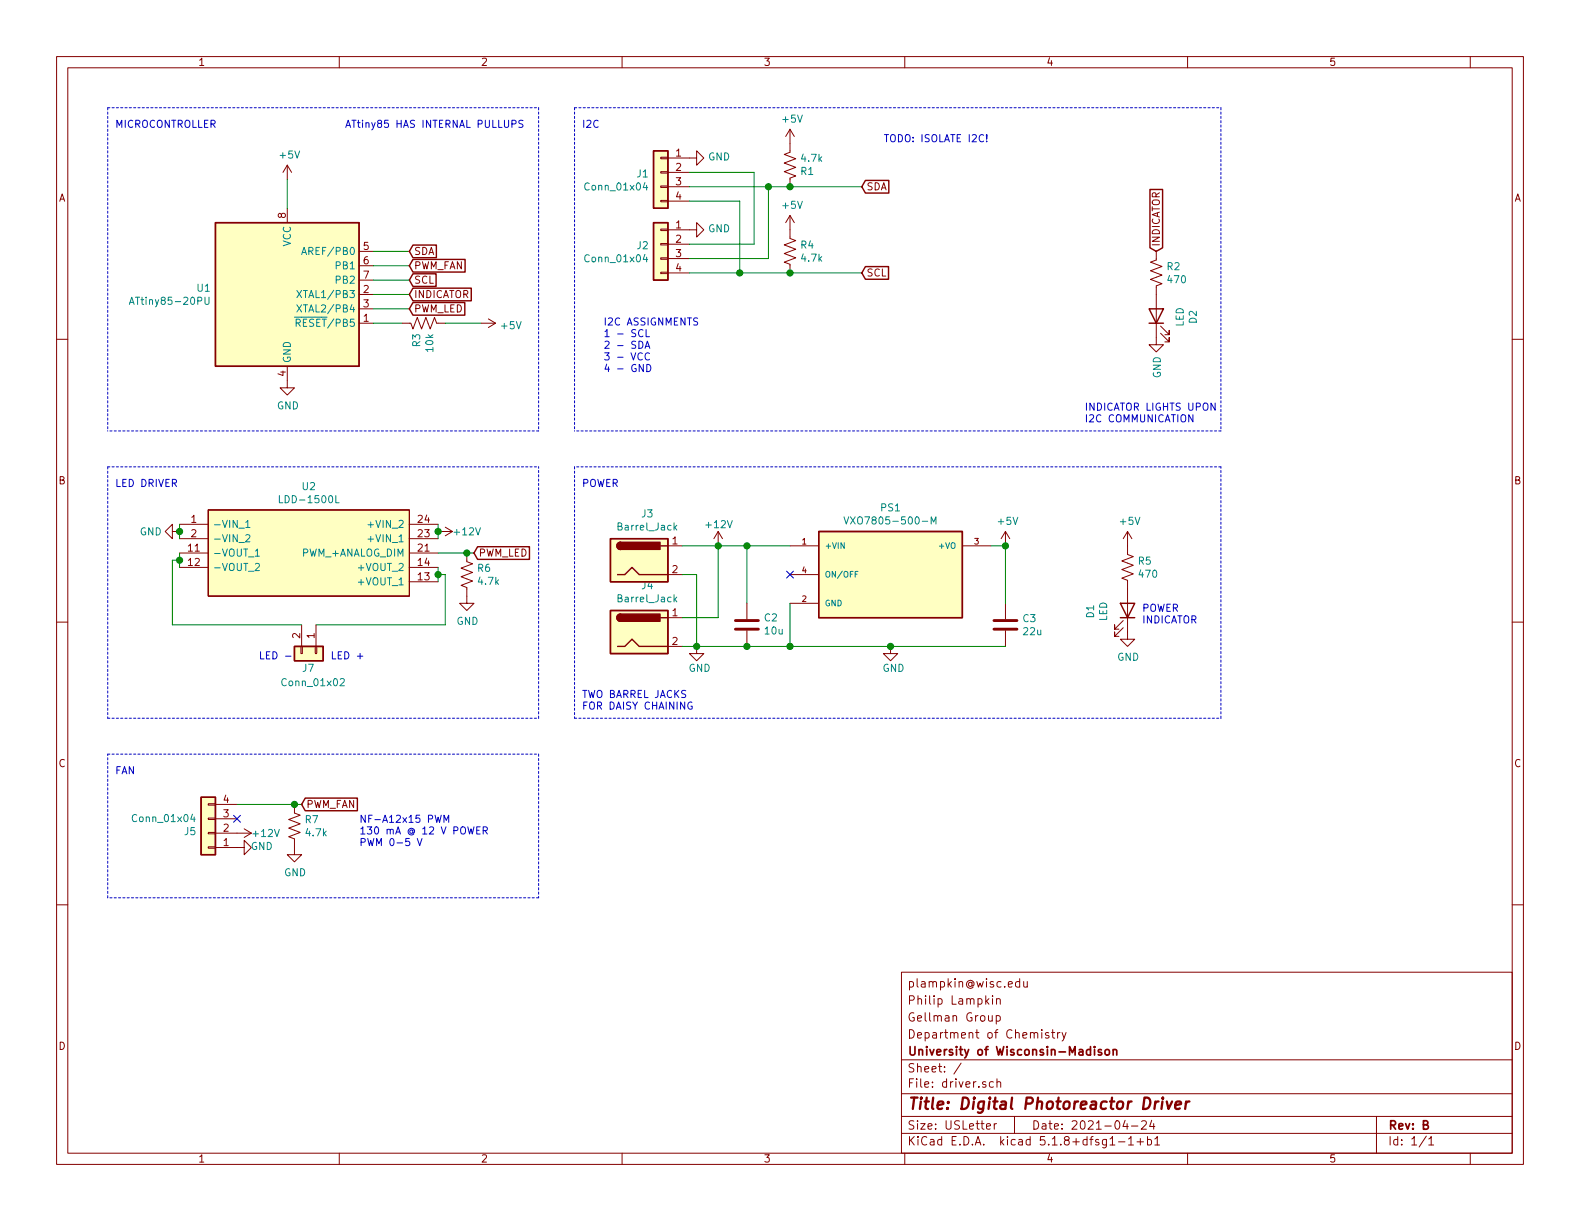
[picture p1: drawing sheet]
EESchema Schematic File Version 4
EELAYER 30 0
EELAYER END
$Descr USLetter 11000 8500
encoding utf-8
Sheet 1 1
Title "Digital Photoreactor Driver"
Date "2021-04-24"
Rev "B"
Comp "University of Wisconsin-Madison"
Comment1 "Department of Chemistry"
Comment2 "Gellman Group"
Comment3 "Philip Lampkin"
Comment4 "plampkin@wisc.edu"
$EndDescr
$Comp
L Connector:Barrel_Jack J3
U 1 1
P 4450 3900
F 0 "J3" H 4507 4225 50  0000 C CNN
F 1 "Barrel_Jack" H 4507 4134 50  0000 C CNN
F 2 "Connector_BarrelJack:BarrelJack_Horizontal" H 4500 3860 50  0001 C CNN
F 3 "~" H 4500 3860 50  0001 C CNN
	1    4450 3900
	1    0    0    -1  
$EndComp
$Comp
L power:+12V #PWR012
U 1 1
P 5000 3800
F 0 "#PWR012" H 5000 3650 50  0001 C CNN
F 1 "+12V" H 4900 3950 50  0000 L CNN
F 2 "" H 5000 3800 50  0001 C CNN
F 3 "" H 5000 3800 50  0001 C CNN
	1    5000 3800
	1    0    0    -1  
$EndComp
$Comp
L power:GND #PWR020
U 1 1
P 1650 5900
F 0 "#PWR020" H 1650 5650 50  0001 C CNN
F 1 "GND" V 1655 5727 50  0000 C CNN
F 2 "" H 1650 5900 50  0001 C CNN
F 3 "" H 1650 5900 50  0001 C CNN
	1    1650 5900
	0    -1   -1   0   
$EndComp
$Comp
L power:GND #PWR018
U 1 1
P 4850 4500
F 0 "#PWR018" H 4850 4250 50  0001 C CNN
F 1 "GND" H 4950 4350 50  0000 R CNN
F 2 "" H 4850 4500 50  0001 C CNN
F 3 "" H 4850 4500 50  0001 C CNN
	1    4850 4500
	1    0    0    -1  
$EndComp
$Comp
L power:+12V #PWR021
U 1 1
P 1650 5800
F 0 "#PWR021" H 1650 5650 50  0001 C CNN
F 1 "+12V" V 1650 6000 50  0000 C CNN
F 2 "" H 1650 5800 50  0001 C CNN
F 3 "" H 1650 5800 50  0001 C CNN
	1    1650 5800
	0    1    1    0   
$EndComp
$Comp
L power:GND #PWR011
U 1 1
P 2000 2650
F 0 "#PWR011" H 2000 2400 50  0001 C CNN
F 1 "GND" H 2005 2477 50  0000 C CNN
F 2 "" H 2000 2650 50  0001 C CNN
F 3 "" H 2000 2650 50  0001 C CNN
	1    2000 2650
	1    0    0    -1  
$EndComp
$Comp
L power:+5V #PWR06
U 1 1
P 2000 1250
F 0 "#PWR06" H 2000 1100 50  0001 C CNN
F 1 "+5V" H 2015 1423 50  0000 C CNN
F 2 "" H 2000 1250 50  0001 C CNN
F 3 "" H 2000 1250 50  0001 C CNN
	1    2000 1250
	1    0    0    -1  
$EndComp
Wire Wire Line
	2600 2250 2800 2250
Wire Wire Line
	3100 2250 3350 2250
$Comp
L power:+5V #PWR09
U 1 1
P 3350 2250
F 0 "#PWR09" H 3350 2100 50  0001 C CNN
F 1 "+5V" V 3365 2378 50  0000 L CNN
F 2 "" H 3350 2250 50  0001 C CNN
F 3 "" H 3350 2250 50  0001 C CNN
	1    3350 2250
	0    1    1    0   
$EndComp
$Comp
L Connector_Generic:Conn_01x04 J1
U 1 1
P 4600 1200
F 0 "J1" H 4680 1192 50  0000 L CNN
F 1 "Conn_01x04" H 4680 1101 50  0000 L CNN
F 2 "Connector_JST:JST_PH_S4B-PH-K_1x04_P2.00mm_Horizontal" H 4600 1200 50  0001 C CNN
F 3 "~" H 4600 1200 50  0001 C CNN
	1    4600 1200
	-1   0    0    -1  
$EndComp
Text GLabel 6000 1900 2    50   Input ~ 0
SCL
Wire Wire Line
	2600 1950 2850 1950
Wire Wire Line
	2600 1750 2850 1750
Text GLabel 2850 1750 2    50   Input ~ 0
SDA
Text GLabel 2100 5600 2    50   Input ~ 0
PWM_FAN
Text GLabel 2850 1950 2    50   Input ~ 0
SCL
Wire Wire Line
	2600 1850 2850 1850
Text GLabel 2850 1850 2    50   Input ~ 0
PWM_FAN
Wire Wire Line
	2600 2150 2850 2150
Text GLabel 2850 2150 2    50   Input ~ 0
PWM_LED
$Comp
L Connector_Generic:Conn_01x04 J5
U 1 1
P 1450 5800
F 0 "J5" H 1530 5792 50  0000 L CNN
F 1 "Conn_01x04" H 1530 5701 50  0000 L CNN
F 2 "Connector_PinHeader_2.54mm:PinHeader_1x04_P2.54mm_Vertical" H 1450 5800 50  0001 C CNN
F 3 "~" H 1450 5800 50  0001 C CNN
	1    1450 5800
	-1   0    0    1   
$EndComp
NoConn ~ 1650 5700
$Comp
L Connector_Generic:Conn_01x04 J2
U 1 1
P 4600 1700
F 0 "J2" H 4680 1692 50  0000 L CNN
F 1 "Conn_01x04" H 4680 1601 50  0000 L CNN
F 2 "Connector_JST:JST_PH_S4B-PH-K_1x04_P2.00mm_Horizontal" H 4600 1700 50  0001 C CNN
F 3 "~" H 4600 1700 50  0001 C CNN
	1    4600 1700
	-1   0    0    -1  
$EndComp
$Comp
L Connector:Barrel_Jack J4
U 1 1
P 4450 4400
F 0 "J4" H 4507 4725 50  0000 C CNN
F 1 "Barrel_Jack" H 4507 4634 50  0000 C CNN
F 2 "Connector_BarrelJack:BarrelJack_Horizontal" H 4500 4360 50  0001 C CNN
F 3 "~" H 4500 4360 50  0001 C CNN
	1    4450 4400
	1    0    0    -1  
$EndComp
Wire Wire Line
	2600 2050 2850 2050
Text GLabel 2850 2050 2    50   Input ~ 0
INDICATOR
$Comp
L Device:LED D2
U 1 1
P 8050 2200
F 0 "D2" H 8043 1945 50  0000 C CNN
F 1 "LED" H 8043 2036 50  0000 C CNN
F 2 "LED_SMD:LED_1206_3216Metric" H 8050 2200 50  0001 C CNN
F 3 "~" H 8050 2200 50  0001 C CNN
	1    8050 2200
	0    -1   -1   0   
$EndComp
Text GLabel 8050 1750 1    50   Input ~ 0
INDICATOR
$Comp
L power:GND #PWR024
U 1 1
P 8050 2350
F 0 "#PWR024" H 8050 2100 50  0001 C CNN
F 1 "GND" V 8055 2222 50  0000 R CNN
F 2 "" H 8050 2350 50  0001 C CNN
F 3 "" H 8050 2350 50  0001 C CNN
	1    8050 2350
	1    0    0    -1  
$EndComp
Wire Notes Line
	750  750  3750 750 
Wire Notes Line
	3750 3000 750  3000
$Comp
L Device:LED D1
U 1 1
P 7850 4250
F 0 "D1" H 7843 3995 50  0000 C CNN
F 1 "LED" H 7843 4086 50  0000 C CNN
F 2 "LED_SMD:LED_1206_3216Metric" H 7850 4250 50  0001 C CNN
F 3 "~" H 7850 4250 50  0001 C CNN
	1    7850 4250
	0    1    -1   0   
$EndComp
$Comp
L power:+5V #PWR016
U 1 1
P 7850 3800
F 0 "#PWR016" H 7850 3650 50  0001 C CNN
F 1 "+5V" H 7865 3973 50  0000 C CNN
F 2 "" H 7850 3800 50  0001 C CNN
F 3 "" H 7850 3800 50  0001 C CNN
	1    7850 3800
	1    0    0    -1  
$EndComp
Text Notes 4050 3400 0    50   ~ 0
POWER
Wire Wire Line
	4750 3800 5000 3800
Wire Wire Line
	5000 4300 4750 4300
Connection ~ 5000 3800
Wire Wire Line
	5000 3800 5000 4300
Wire Wire Line
	4750 4000 4850 4000
Wire Wire Line
	4850 4000 4850 4500
Wire Wire Line
	4850 4500 4750 4500
Connection ~ 4850 4500
$Comp
L power:GND #PWR019
U 1 1
P 6200 4500
F 0 "#PWR019" H 6200 4250 50  0001 C CNN
F 1 "GND" H 6300 4350 50  0000 R CNN
F 2 "" H 6200 4500 50  0001 C CNN
F 3 "" H 6200 4500 50  0001 C CNN
	1    6200 4500
	1    0    0    -1  
$EndComp
NoConn ~ 5500 4000
$Comp
L Device:C C2
U 1 1
P 5200 4350
F 0 "C2" H 5085 4304 50  0000 R CNN
F 1 "10u" H 5085 4395 50  0000 R CNN
F 2 "Capacitor_SMD:C_1206_3216Metric_Pad1.33x1.80mm_HandSolder" H 5238 4200 50  0001 C CNN
F 3 "~" H 5200 4350 50  0001 C CNN
	1    5200 4350
	-1   0    0    1   
$EndComp
$Comp
L Device:C C3
U 1 1
P 7000 4350
F 0 "C3" H 7115 4396 50  0000 L CNN
F 1 "22u" H 7115 4305 50  0000 L CNN
F 2 "Capacitor_SMD:C_1206_3216Metric_Pad1.33x1.80mm_HandSolder" H 7038 4200 50  0001 C CNN
F 3 "~" H 7000 4350 50  0001 C CNN
	1    7000 4350
	1    0    0    -1  
$EndComp
Wire Wire Line
	5000 3800 5200 3800
Connection ~ 5200 3800
Wire Wire Line
	5200 3800 5500 3800
Wire Wire Line
	6900 3800 7000 3800
Wire Wire Line
	6200 4500 7000 4500
Connection ~ 6200 4500
Wire Wire Line
	4850 4500 5200 4500
Connection ~ 5200 4500
Wire Wire Line
	5200 4500 5500 4500
Wire Wire Line
	5200 4200 5200 3800
Wire Wire Line
	7000 3800 7000 4200
$Comp
L power:+5V #PWR013
U 1 1
P 7000 3800
F 0 "#PWR013" H 7000 3650 50  0001 C CNN
F 1 "+5V" H 7015 3973 50  0000 C CNN
F 2 "" H 7000 3800 50  0001 C CNN
F 3 "" H 7000 3800 50  0001 C CNN
	1    7000 3800
	1    0    0    -1  
$EndComp
Connection ~ 7000 3800
Text Notes 4050 4950 0    50   ~ 0
TWO BARREL JACKS\nFOR DAISY CHAINING
Text Notes 800  900  0    50   ~ 0
MICROCONTROLLER
$Comp
L MCU_Microchip_ATtiny:ATtiny85-20PU U1
U 1 1
P 2000 2050
F 0 "U1" H 1471 2096 50  0000 R CNN
F 1 "ATtiny85-20PU" H 1471 2005 50  0000 R CNN
F 2 "Package_DIP:DIP-8_W7.62mm_Socket" H 2000 2050 50  0001 C CIN
F 3 "http://ww1.microchip.com/downloads/en/DeviceDoc/atmel-2586-avr-8-bit-microcontroller-attiny25-attiny45-attiny85_datasheet.pdf" H 2000 2050 50  0001 C CNN
	1    2000 2050
	1    0    0    -1  
$EndComp
Text Notes 2400 900  0    50   ~ 0
ATtiny85 HAS INTERNAL PULLUPS
Text Notes 4200 2600 0    50   ~ 0
I2C ASSIGNMENTS\n1 - SCL\n2 - SDA\n3 - VCC\n4 - GND
$Comp
L power:GND #PWR08
U 1 1
P 4800 1100
F 0 "#PWR08" H 4800 850 50  0001 C CNN
F 1 "GND" V 4805 972 50  0000 R CNN
F 2 "" H 4800 1100 50  0001 C CNN
F 3 "" H 4800 1100 50  0001 C CNN
	1    4800 1100
	0    -1   -1   0   
$EndComp
$Comp
L power:GND #PWR010
U 1 1
P 4800 1600
F 0 "#PWR010" H 4800 1350 50  0001 C CNN
F 1 "GND" V 4805 1472 50  0000 R CNN
F 2 "" H 4800 1600 50  0001 C CNN
F 3 "" H 4800 1600 50  0001 C CNN
	1    4800 1600
	0    -1   -1   0   
$EndComp
$Comp
L Device:R_US R4
U 1 1
P 5500 1750
F 0 "R4" H 5568 1796 50  0000 L CNN
F 1 "4.7k" H 5568 1705 50  0000 L CNN
F 2 "Resistor_SMD:R_1206_3216Metric_Pad1.30x1.75mm_HandSolder" V 5540 1740 50  0001 C CNN
F 3 "~" H 5500 1750 50  0001 C CNN
	1    5500 1750
	1    0    0    -1  
$EndComp
$Comp
L Device:R_US R5
U 1 1
P 7850 3950
F 0 "R5" H 7918 3996 50  0000 L CNN
F 1 "470" H 7918 3905 50  0000 L CNN
F 2 "Resistor_SMD:R_1206_3216Metric_Pad1.30x1.75mm_HandSolder" V 7890 3940 50  0001 C CNN
F 3 "~" H 7850 3950 50  0001 C CNN
	1    7850 3950
	1    0    0    -1  
$EndComp
$Comp
L power:GND #PWR0101
U 1 1
P 7850 4400
F 0 "#PWR0101" H 7850 4150 50  0001 C CNN
F 1 "GND" H 7855 4227 50  0000 C CNN
F 2 "" H 7850 4400 50  0001 C CNN
F 3 "" H 7850 4400 50  0001 C CNN
	1    7850 4400
	1    0    0    -1  
$EndComp
Text Notes 7950 4350 0    50   ~ 0
POWER\nINDICATOR
$Comp
L Device:R_US R3
U 1 1
P 2950 2250
F 0 "R3" H 2882 2204 50  0000 R CNN
F 1 "10k" H 2882 2295 50  0000 R CNN
F 2 "Resistor_SMD:R_1206_3216Metric_Pad1.30x1.75mm_HandSolder" V 2990 2240 50  0001 C CNN
F 3 "~" H 2950 2250 50  0001 C CNN
	1    2950 2250
	0    1    -1   0   
$EndComp
Wire Notes Line
	3750 750  3750 3000
Wire Notes Line
	750  750  750  3000
$Comp
L Connector_Generic:Conn_01x02 J7
U 1 1
P 2200 4550
F 0 "J7" V 2300 4450 50  0000 L CNN
F 1 "Conn_01x02" V 2400 4300 50  0000 L CNN
F 2 "Connector_PinSocket_2.54mm:PinSocket_1x02_P2.54mm_Vertical" H 2200 4550 50  0001 C CNN
F 3 "~" H 2200 4550 50  0001 C CNN
	1    2200 4550
	0    1    1    0   
$EndComp
Text Notes 1800 4600 0    50   ~ 0
LED -
Text Notes 2300 4600 0    50   ~ 0
LED +
Text GLabel 3300 3850 2    50   Input ~ 0
PWM_LED
$Comp
L LDD-1500L:LDD-1500L U2
U 1 1
P 1250 3650
F 0 "U2" H 2150 3915 50  0000 C CNN
F 1 "LDD-1500L" H 2150 3824 50  0000 C CNN
F 2 "LDD-1500L:LDD1500L" H 2900 3750 50  0001 L CNN
F 3 "https://componentsearchengine.com/Datasheets/1/LDD-1500L.pdf" H 2900 3650 50  0001 L CNN
F 4 "LED Power Supplies 6-36Vin 2-30V 1500mA Pin DC-DC LED Driver" H 2900 3550 50  0001 L CNN "Description"
F 5 "12.2" H 2900 3450 50  0001 L CNN "Height"
F 6 "Mean Well" H 2900 3350 50  0001 L CNN "Manufacturer_Name"
F 7 "LDD-1500L" H 2900 3250 50  0001 L CNN "Manufacturer_Part_Number"
F 8 "LDD-1500L" H 2900 3150 50  0001 L CNN "Arrow Part Number"
F 9 "https://www.arrow.com/en/products/ldd-1500l/mean-well-enterprises" H 2900 3050 50  0001 L CNN "Arrow Price/Stock"
F 10 "709-LDD-1500L" H 2900 2950 50  0001 L CNN "Mouser Part Number"
F 11 "https://www.mouser.co.uk/ProductDetail/MEAN-WELL/LDD-1500L?qs=JK6Bpmia%2FmsTbFwcpjJldw%3D%3D" H 2900 2850 50  0001 L CNN "Mouser Price/Stock"
	1    1250 3650
	1    0    0    -1  
$EndComp
Wire Wire Line
	1250 3650 1250 3700
$Comp
L power:GND #PWR022
U 1 1
P 1250 3700
F 0 "#PWR022" H 1250 3450 50  0001 C CNN
F 1 "GND" V 1250 3500 50  0000 C CNN
F 2 "" H 1250 3700 50  0001 C CNN
F 3 "" H 1250 3700 50  0001 C CNN
	1    1250 3700
	0    1    1    0   
$EndComp
Wire Wire Line
	3050 3650 3050 3700
$Comp
L power:+12V #PWR023
U 1 1
P 3050 3700
F 0 "#PWR023" H 3050 3550 50  0001 C CNN
F 1 "+12V" V 3050 3900 50  0000 C CNN
F 2 "" H 3050 3700 50  0001 C CNN
F 3 "" H 3050 3700 50  0001 C CNN
	1    3050 3700
	0    1    1    0   
$EndComp
Connection ~ 3050 3700
Wire Wire Line
	3050 3700 3050 3750
Connection ~ 1250 3700
Wire Wire Line
	1250 3700 1250 3750
Wire Wire Line
	3050 3950 3050 4000
Wire Wire Line
	3050 4000 3100 4000
Wire Wire Line
	3100 4000 3100 4350
Wire Wire Line
	2200 4350 3100 4350
Connection ~ 3050 4000
Wire Wire Line
	3050 4000 3050 4050
Wire Wire Line
	1250 3850 1250 3900
Wire Wire Line
	1250 3900 1200 3900
Wire Wire Line
	1200 3900 1200 4350
Wire Wire Line
	1200 4350 2100 4350
Connection ~ 1250 3900
Wire Wire Line
	1250 3900 1250 3950
Wire Notes Line
	750  3250 3750 3250
Wire Notes Line
	750  3250 750  5000
Wire Notes Line
	750  5000 3750 5000
Wire Notes Line
	3750 5000 3750 3250
Text Notes 800  3400 0    50   ~ 0
LED DRIVER
Text Notes 800  5400 0    50   ~ 0
FAN
Wire Notes Line
	750  5250 3750 5250
Wire Notes Line
	3750 5250 3750 6250
Wire Notes Line
	3750 6250 750  6250
Wire Notes Line
	750  6250 750  5250
$Comp
L Device:R_US R2
U 1 1
P 8050 1900
F 0 "R2" H 7982 1946 50  0000 R CNN
F 1 "470" H 7982 1855 50  0000 R CNN
F 2 "Resistor_SMD:R_1206_3216Metric_Pad1.30x1.75mm_HandSolder" V 8090 1890 50  0001 C CNN
F 3 "~" H 8050 1900 50  0001 C CNN
	1    8050 1900
	-1   0    0    -1  
$EndComp
Wire Notes Line
	4000 750  4000 3000
Text Notes 7550 2950 0    50   ~ 0
INDICATOR LIGHTS UPON\nI2C COMMUNICATION
Wire Notes Line
	8500 3000 4000 3000
Wire Notes Line
	4000 750  8500 750 
Wire Notes Line
	8500 750  8500 3000
Text Notes 4050 900  0    50   ~ 0
I2C
Wire Notes Line
	4000 3250 4000 5000
Wire Notes Line
	4000 5000 8500 5000
Wire Notes Line
	8500 5000 8500 3250
Wire Notes Line
	8500 3250 4000 3250
Text Notes 2500 5900 0    50   ~ 0
NF-A12x15 PWM\n130 mA @ 12 V POWER\nPWM 0-5 V
Text GLabel 6000 1300 2    50   Input ~ 0
SDA
Wire Wire Line
	4800 1200 5250 1200
Wire Wire Line
	5250 1200 5250 1700
Wire Wire Line
	5250 1700 4800 1700
Wire Wire Line
	4800 1400 5150 1400
Wire Wire Line
	5150 1400 5150 1900
Wire Wire Line
	5150 1900 4800 1900
Wire Wire Line
	4800 1300 5350 1300
Wire Wire Line
	5350 1300 5350 1800
Wire Wire Line
	5350 1800 4800 1800
Wire Wire Line
	5150 1900 5500 1900
Connection ~ 5150 1900
Connection ~ 5500 1900
Wire Wire Line
	5500 1900 6000 1900
Wire Wire Line
	5350 1300 5500 1300
Connection ~ 5350 1300
$Comp
L power:+5V #PWR0102
U 1 1
P 5500 1600
F 0 "#PWR0102" H 5500 1450 50  0001 C CNN
F 1 "+5V" H 5515 1773 50  0000 C CNN
F 2 "" H 5500 1600 50  0001 C CNN
F 3 "" H 5500 1600 50  0001 C CNN
	1    5500 1600
	1    0    0    -1  
$EndComp
$Comp
L Device:R_US R1
U 1 1
P 5500 1150
F 0 "R1" H 5568 1196 50  0000 L CNN
F 1 "4.7k" H 5568 1105 50  0000 L CNN
F 2 "Resistor_SMD:R_1206_3216Metric_Pad1.30x1.75mm_HandSolder" V 5540 1140 50  0001 C CNN
F 3 "~" H 5500 1150 50  0001 C CNN
	1    5500 1150
	1    0    0    1   
$EndComp
$Comp
L power:+5V #PWR0103
U 1 1
P 5500 1000
F 0 "#PWR0103" H 5500 850 50  0001 C CNN
F 1 "+5V" H 5515 1173 50  0000 C CNN
F 2 "" H 5500 1000 50  0001 C CNN
F 3 "" H 5500 1000 50  0001 C CNN
	1    5500 1000
	1    0    0    -1  
$EndComp
Text Notes 6150 1000 0    50   ~ 0
TODO: ISOLATE I2C!
Connection ~ 5500 1300
Wire Wire Line
	5500 1300 6000 1300
Wire Wire Line
	2000 1250 2000 1450
$Comp
L Device:R_US R6
U 1 1
P 3250 4000
F 0 "R6" H 3318 4046 50  0000 L CNN
F 1 "4.7k" H 3318 3955 50  0000 L CNN
F 2 "Resistor_SMD:R_1206_3216Metric_Pad1.30x1.75mm_HandSolder" V 3290 3990 50  0001 C CNN
F 3 "~" H 3250 4000 50  0001 C CNN
	1    3250 4000
	1    0    0    -1  
$EndComp
Wire Wire Line
	3300 3850 3250 3850
Connection ~ 3250 3850
Wire Wire Line
	3250 3850 3050 3850
$Comp
L power:GND #PWR0104
U 1 1
P 3250 4150
F 0 "#PWR0104" H 3250 3900 50  0001 C CNN
F 1 "GND" H 3255 3977 50  0000 C CNN
F 2 "" H 3250 4150 50  0001 C CNN
F 3 "" H 3250 4150 50  0001 C CNN
	1    3250 4150
	1    0    0    -1  
$EndComp
$Comp
L Device:R_US R7
U 1 1
P 2050 5750
F 0 "R7" H 2118 5796 50  0000 L CNN
F 1 "4.7k" H 2118 5705 50  0000 L CNN
F 2 "Resistor_SMD:R_1206_3216Metric_Pad1.30x1.75mm_HandSolder" V 2090 5740 50  0001 C CNN
F 3 "~" H 2050 5750 50  0001 C CNN
	1    2050 5750
	1    0    0    -1  
$EndComp
Wire Wire Line
	1650 5600 2050 5600
Wire Wire Line
	2100 5600 2050 5600
Connection ~ 2050 5600
$Comp
L power:GND #PWR0105
U 1 1
P 2050 5900
F 0 "#PWR0105" H 2050 5650 50  0001 C CNN
F 1 "GND" H 2055 5727 50  0000 C CNN
F 2 "" H 2050 5900 50  0001 C CNN
F 3 "" H 2050 5900 50  0001 C CNN
	1    2050 5900
	1    0    0    -1  
$EndComp
$Comp
L VXO7805-500-M:VXO7805-500-M PS1
U 1 1
P 6200 4000
F 0 "PS1" H 6200 4467 50  0000 C CNN
F 1 "VXO7805-500-M" H 6200 4376 50  0000 C CNN
F 2 "CONV_VXO7805-500-M" H 6200 4000 50  0001 L BNN
F 3 "1.0" H 6200 4000 50  0001 L BNN
F 4 "3.5 mm" H 6200 4000 50  0001 L BNN "Field4"
F 5 "CUI Inc." H 6200 4000 50  0001 L BNN "Field5"
F 6 "Manufacturer Recommendations" H 6200 4000 50  0001 L BNN "Field6"
	1    6200 4000
	1    0    0    -1  
$EndComp
Wire Wire Line
	5500 4200 5500 4500
Connection ~ 5500 4500
Wire Wire Line
	5500 4500 6200 4500
$EndSCHEMATC
